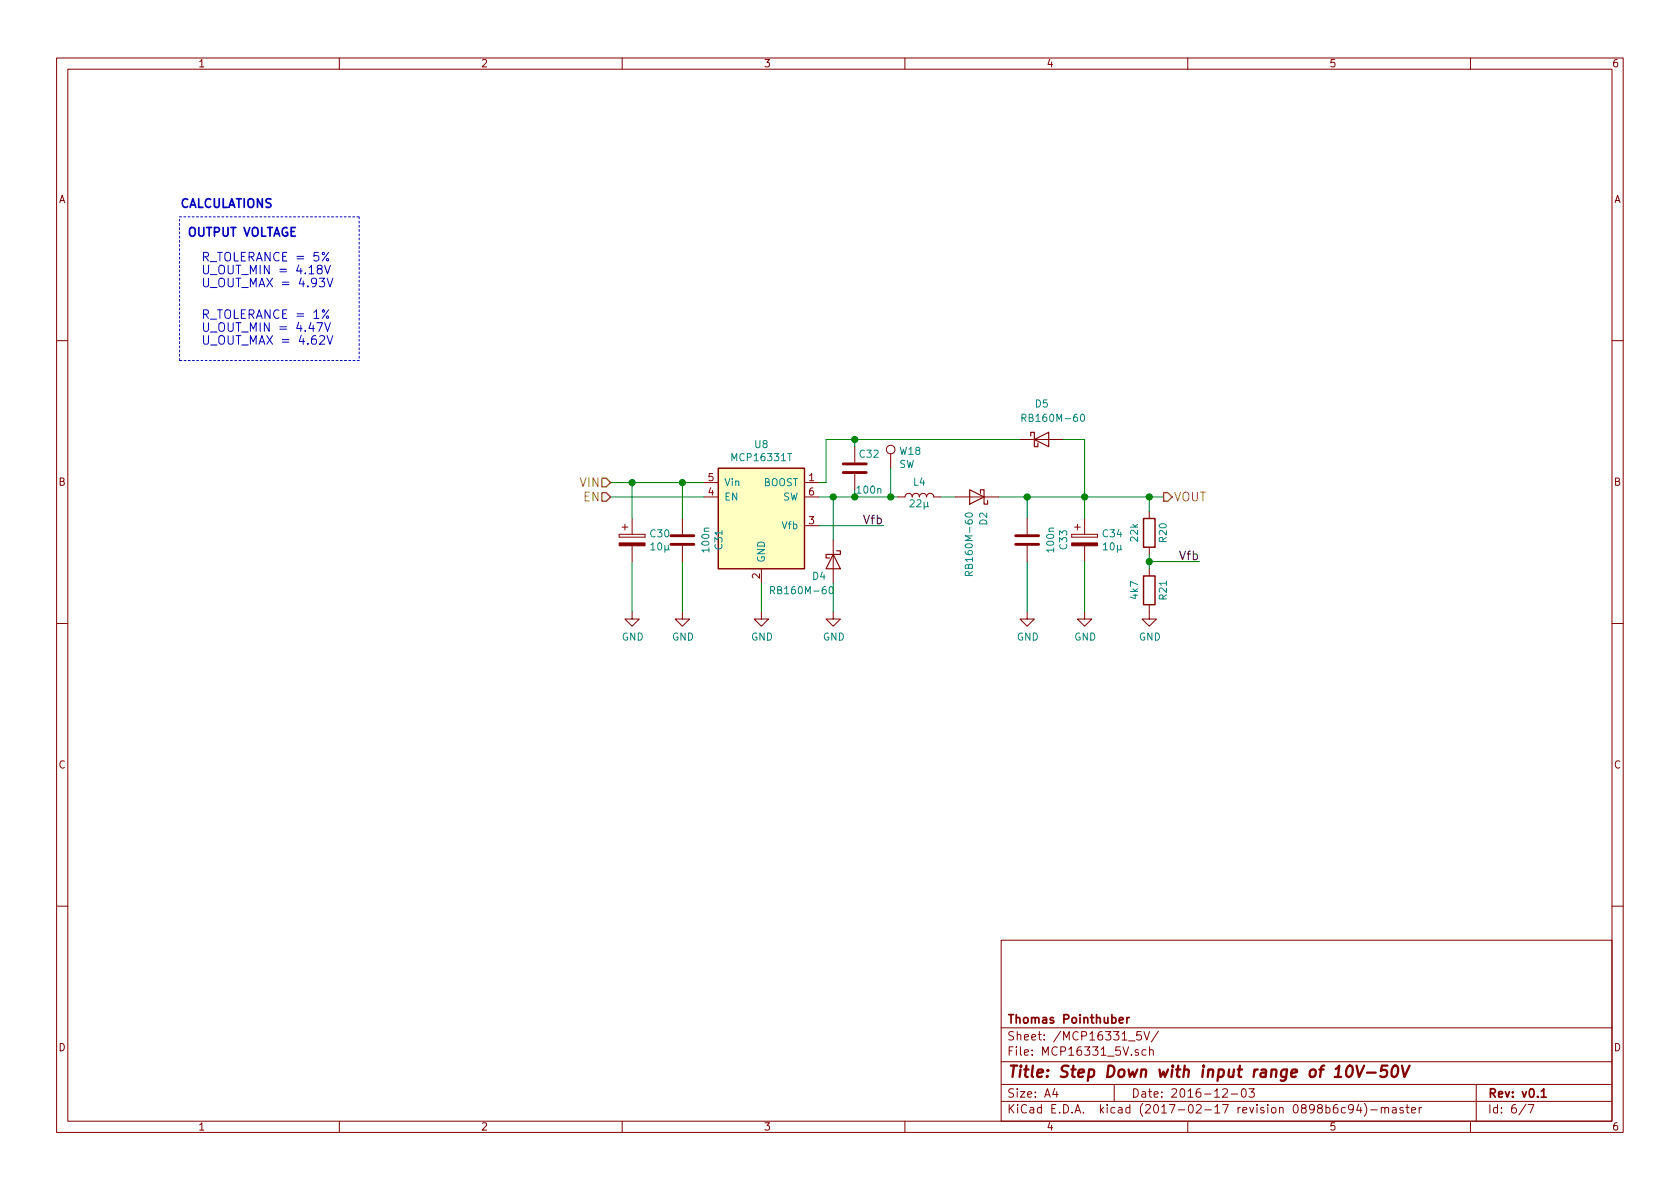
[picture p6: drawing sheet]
EESchema Schematic File Version 2
LIBS:HighPower-Mechaduino-rescue
LIBS:74xgxx
LIBS:74xx
LIBS:ac-dc
LIBS:actel
LIBS:adc-dac
LIBS:Altera
LIBS:analog_devices
LIBS:analog_switches
LIBS:atmel
LIBS:audio
LIBS:battery_management
LIBS:bbd
LIBS:brooktre
LIBS:cmos4000
LIBS:cmos_ieee
LIBS:conn
LIBS:contrib
LIBS:cypress
LIBS:dc-dc
LIBS:device
LIBS:digital-audio
LIBS:diode
LIBS:display
LIBS:dsp
LIBS:elec-unifil
LIBS:ESD_Protection
LIBS:ftdi
LIBS:gennum
LIBS:graphic
LIBS:hc11
LIBS:intel
LIBS:interface
LIBS:ir
LIBS:Lattice
LIBS:linear
LIBS:logo
LIBS:maxim
LIBS:memory
LIBS:microchip
LIBS:microchip_dspic33dsc
LIBS:microchip_pic10mcu
LIBS:microchip_pic12mcu
LIBS:microchip_pic16mcu
LIBS:microchip_pic18mcu
LIBS:microchip_pic32mcu
LIBS:microcontrollers
LIBS:motor_drivers
LIBS:motorola
LIBS:motors
LIBS:msp430
LIBS:nordicsemi
LIBS:nxp_armmcu
LIBS:onsemi
LIBS:opto
LIBS:Oscillators
LIBS:philips
LIBS:power
LIBS:powerint
LIBS:Power_Management
LIBS:pspice
LIBS:references
LIBS:regul
LIBS:relays
LIBS:rfcom
LIBS:sensors
LIBS:silabs
LIBS:siliconi
LIBS:stm8
LIBS:stm32
LIBS:supertex
LIBS:switches
LIBS:texas
LIBS:transf
LIBS:transistors
LIBS:ttl_ieee
LIBS:valves
LIBS:video
LIBS:Worldsemi
LIBS:Xicor
LIBS:xilinx
LIBS:Zilog
LIBS:a4955glptr-t
LIBS:lm75bd
LIBS:mechanical
LIBS:HighPower-Mechaduino-cache
EELAYER 26 0
EELAYER END
$Descr A4 11693 8268
encoding utf-8
Sheet 6 7
Title "Step Down with input range of 10V-50V"
Date "2016-12-03"
Rev "v0.1"
Comp "Thomas Pointhuber"
Comment1 ""
Comment2 ""
Comment3 ""
Comment4 ""
$EndDescr
$Comp
L MCP16301 U8
U 1 1
P 5300 3650
F 0 "U8" H 5300 4217 50  0000 C CNN
F 1 "MCP16331T" H 5300 4126 50  0000 C CNN
F 2 "TO_SOT_Packages_SMD:SOT-23-6" H 5300 3150 50  0001 C CNN
F 3 "http://ww1.microchip.com/downloads/en/DeviceDoc/20005308B.pdf" H 5000 4200 50  0001 C CNN
F 4 "MCP16331T-E/CHCT-ND" H 5300 3650 60  0001 C CNN "Digi-Key Part Number"
F 5 "1" H 5300 3650 60  0001 C CNN "Digi-Key Minimum Quantity"
	1    5300 3650
	1    0    0    -1  
$EndComp
$Comp
L GND #PWR097
U 1 1
P 5300 4250
F 0 "#PWR097" H 5300 4000 50  0001 C CNN
F 1 "GND" H 5305 4077 50  0000 C CNN
F 2 "" H 5300 4250 50  0000 C CNN
F 3 "" H 5300 4250 50  0000 C CNN
	1    5300 4250
	1    0    0    -1  
$EndComp
Wire Wire Line
	5300 4050 5300 4250
$Comp
L CP C30
U 1 1
P 4400 3750
F 0 "C30" H 4518 3796 50  0000 L CNN
F 1 "10µ" H 4518 3705 50  0000 L CNN
F 2 "Capacitors_SMD_local:c_elec_6.6x5.8" H 4438 3600 50  0001 C CNN
F 3 "http://www.chemi-con.co.jp/cgi-bin/CAT_DB/SEARCH/cat_db_al.cgi?e=e&j=p&pdfname=hxb" H 4400 3750 50  0001 C CNN
F 4 "565-4191-1-ND" H 4400 3750 60  0001 C CNN "Digi-Key Part Number"
F 5 "1" H 4400 3750 60  0001 C CNN "Digi-Key Minimum Quantity"
	1    4400 3750
	1    0    0    -1  
$EndComp
$Comp
L GND #PWR098
U 1 1
P 4750 4250
F 0 "#PWR098" H 4750 4000 50  0001 C CNN
F 1 "GND" H 4755 4077 50  0000 C CNN
F 2 "" H 4750 4250 50  0000 C CNN
F 3 "" H 4750 4250 50  0000 C CNN
	1    4750 4250
	1    0    0    -1  
$EndComp
$Comp
L GND #PWR099
U 1 1
P 4400 4250
F 0 "#PWR099" H 4400 4000 50  0001 C CNN
F 1 "GND" H 4405 4077 50  0000 C CNN
F 2 "" H 4400 4250 50  0000 C CNN
F 3 "" H 4400 4250 50  0000 C CNN
	1    4400 4250
	1    0    0    -1  
$EndComp
Wire Wire Line
	4400 3900 4400 4250
Wire Wire Line
	5700 3450 6250 3450
Wire Wire Line
	5700 3350 5750 3350
Wire Wire Line
	5750 3050 7100 3050
$Comp
L CP C34
U 1 1
P 7550 3750
F 0 "C34" H 7668 3796 50  0000 L CNN
F 1 "10µ" H 7668 3705 50  0000 L CNN
F 2 "Capacitors_SMD_local:c_elec_6.6x5.8" H 7588 3600 50  0001 C CNN
F 3 "http://www.chemi-con.co.jp/cgi-bin/CAT_DB/SEARCH/cat_db_al.cgi?e=e&j=p&pdfname=hxb" H 7550 3750 50  0001 C CNN
F 4 "565-4191-1-ND" H 7550 3750 60  0001 C CNN "Digi-Key Part Number"
F 5 "1" H 7550 3750 60  0001 C CNN "Digi-Key Minimum Quantity"
	1    7550 3750
	1    0    0    -1  
$EndComp
$Comp
L GND #PWR0100
U 1 1
P 7150 4250
F 0 "#PWR0100" H 7150 4000 50  0001 C CNN
F 1 "GND" H 7155 4077 50  0000 C CNN
F 2 "" H 7150 4250 50  0000 C CNN
F 3 "" H 7150 4250 50  0000 C CNN
	1    7150 4250
	1    0    0    -1  
$EndComp
$Comp
L GND #PWR0101
U 1 1
P 7550 4250
F 0 "#PWR0101" H 7550 4000 50  0001 C CNN
F 1 "GND" H 7555 4077 50  0000 C CNN
F 2 "" H 7550 4250 50  0000 C CNN
F 3 "" H 7550 4250 50  0000 C CNN
	1    7550 4250
	1    0    0    -1  
$EndComp
Wire Wire Line
	7150 3900 7150 4250
Wire Wire Line
	7550 3900 7550 4250
$Comp
L R R20
U 1 1
P 8000 3700
F 0 "R20" V 7900 3700 50  0000 C CNN
F 1 "22k" V 8100 3700 50  0000 C CNN
F 2 "Resistors_SMD:R_0603" V 7930 3700 50  0001 C CNN
F 3 "" H 8000 3700 50  0000 C CNN
F 4 "311-22.0KHRCT-ND" H 8000 3700 60  0001 C CNN "Digi-Key Part Number"
F 5 "1" H 8000 3700 60  0001 C CNN "Digi-Key Minimum Quantity"
	1    8000 3700
	-1   0    0    1   
$EndComp
$Comp
L R R21
U 1 1
P 8000 4100
F 0 "R21" V 7900 4100 50  0000 C CNN
F 1 "4k7" V 8100 4100 50  0000 C CNN
F 2 "Resistors_SMD:R_0603" V 7930 4100 50  0001 C CNN
F 3 "" H 8000 4100 50  0000 C CNN
F 4 "311-4.70KHRCT-ND" H 8000 4100 60  0001 C CNN "Digi-Key Part Number"
F 5 "1" H 8000 4100 60  0001 C CNN "Digi-Key Minimum Quantity"
	1    8000 4100
	-1   0    0    1   
$EndComp
$Comp
L GND #PWR0102
U 1 1
P 8000 4250
F 0 "#PWR0102" H 8000 4000 50  0001 C CNN
F 1 "GND" H 8005 4077 50  0000 C CNN
F 2 "" H 8000 4250 50  0000 C CNN
F 3 "" H 8000 4250 50  0000 C CNN
	1    8000 4250
	1    0    0    -1  
$EndComp
Wire Wire Line
	5700 3650 6150 3650
$Comp
L D_Schottky D4
U 1 1
P 5800 3900
F 0 "D4" V 5900 3750 50  0000 L CNN
F 1 "RB160M-60" V 6000 3450 50  0000 L CNN
F 2 "Diodes_SMD:SOD-123" H 5800 3900 50  0001 C CNN
F 3 "" H 5800 3900 50  0000 C CNN
	1    5800 3900
	0    1    1    0   
$EndComp
Wire Wire Line
	5800 3750 5800 3450
Connection ~ 5800 3450
$Comp
L GND #PWR0103
U 1 1
P 5800 4250
F 0 "#PWR0103" H 5800 4000 50  0001 C CNN
F 1 "GND" H 5805 4077 50  0000 C CNN
F 2 "" H 5800 4250 50  0000 C CNN
F 3 "" H 5800 4250 50  0000 C CNN
	1    5800 4250
	1    0    0    -1  
$EndComp
Wire Wire Line
	5800 4250 5800 4050
$Comp
L D_Schottky D5
U 1 1
P 7250 3050
F 0 "D5" H 7200 3300 50  0000 L CNN
F 1 "RB160M-60" H 7100 3200 50  0000 L CNN
F 2 "Diodes_SMD:SOD-123" H 7250 3050 50  0001 C CNN
F 3 "" H 7250 3050 50  0000 C CNN
	1    7250 3050
	1    0    0    -1  
$EndComp
Wire Wire Line
	7400 3050 7550 3050
Wire Wire Line
	7550 3050 7550 3600
Wire Wire Line
	6950 3450 8100 3450
Wire Wire Line
	7150 3450 7150 3600
Connection ~ 7550 3450
Connection ~ 7150 3450
Text HLabel 8100 3450 2    60   Output ~ 0
VOUT
Wire Wire Line
	4250 3350 4900 3350
Wire Wire Line
	4400 3350 4400 3600
Connection ~ 4750 3350
Wire Wire Line
	4900 3450 4250 3450
Connection ~ 4400 3350
Text HLabel 4250 3350 0    60   Input ~ 0
VIN
Text HLabel 4250 3450 0    60   Input ~ 0
EN
$Comp
L TEST_1P W18
U 1 1
P 6200 3250
F 0 "W18" H 6258 3370 50  0000 L CNN
F 1 "SW" H 6258 3279 50  0000 L CNN
F 2 "Measurement_Points:Measurement_Point_Round-SMD-Pad_Small" H 6400 3250 50  0001 C CNN
F 3 "" H 6400 3250 50  0000 C CNN
	1    6200 3250
	1    0    0    -1  
$EndComp
Text Notes 1250 1450 0    60   ~ 12
CALCULATIONS
Text Notes 1400 2000 0    60   ~ 0
R_TOLERANCE = 5%\nU_OUT_MIN = 4.18V\nU_OUT_MAX = 4.93V
Text Notes 1400 2400 0    60   ~ 0
R_TOLERANCE = 1%\nU_OUT_MIN = 4.47V\nU_OUT_MAX = 4.62V
Text Notes 1300 1650 0    60   ~ 12
OUTPUT VOLTAGE
Wire Notes Line
	1250 1500 2500 1500
Wire Notes Line
	2500 1500 2500 2500
Wire Notes Line
	2500 2500 1250 2500
Wire Notes Line
	1250 2500 1250 1500
$Comp
L L L4
U 1 1
P 6400 3450
F 0 "L4" V 6500 3450 50  0000 C CNN
F 1 "22µ" V 6350 3450 50  0000 C CNN
F 2 "Inductors_local:Inductor_Würth_WE-PD2_4532" V 6498 3450 50  0001 C CNN
F 3 "http://katalog.we-online.de/pbs/datasheet/744773122.pdf" V 6498 3450 50  0001 C CNN
F 4 "732-1258-1-ND" H 6400 3450 60  0001 C CNN "Digi-Key Part Number"
F 5 "1" H 6400 3450 60  0001 C CNN "Digi-Key Minimum Quantity"
	1    6400 3450
	0    -1   -1   0   
$EndComp
$Comp
L D_Schottky D2
U 1 1
P 6800 3450
F 0 "D2" V 6750 3550 50  0000 L CNN
F 1 "RB160M-60" V 6850 3550 50  0000 L CNN
F 2 "Diodes_SMD:SOD-123" H 6800 3450 50  0001 C CNN
F 3 "http://rohmfs.rohm.com/en/products/databook/datasheet/discrete/diode/schottky_barrier/rb160m-60.pdf" H 6800 3450 50  0001 C CNN
F 4 "RB160M-90DKR-ND" H 6800 3450 60  0001 C CNN "Digi-Key Part Number"
F 5 "1" H 6800 3450 60  0001 C CNN "Digi-Key Minimum Quantity"
	1    6800 3450
	-1   0    0    1   
$EndComp
Wire Wire Line
	8000 3550 8000 3450
Connection ~ 8000 3450
Wire Wire Line
	8000 3850 8000 3950
Wire Wire Line
	8000 3900 8350 3900
Connection ~ 8000 3900
Text Label 6150 3650 2    60   ~ 0
Vfb
Text Label 8350 3900 2    60   ~ 0
Vfb
Wire Wire Line
	4750 3900 4750 4250
$Comp
L C C31
U 1 1
P 4750 3750
F 0 "C31" V 5002 3750 50  0000 C CNN
F 1 "100n" V 4911 3750 50  0000 C CNN
F 2 "Capacitors_SMD:C_0603" H 4788 3600 50  0001 C CNN
F 3 "" H 4750 3750 50  0000 C CNN
F 4 "311-1343-1-ND" H 4750 3750 60  0001 C CNN "Digi-Key Part Number"
F 5 "1" H 4750 3750 60  0001 C CNN "Digi-Key Minimum Quantity"
	1    4750 3750
	1    0    0    -1  
$EndComp
$Comp
L C C33
U 1 1
P 7150 3750
F 0 "C33" V 7402 3750 50  0000 C CNN
F 1 "100n" V 7311 3750 50  0000 C CNN
F 2 "Capacitors_SMD:C_0603" H 7188 3600 50  0001 C CNN
F 3 "" H 7150 3750 50  0000 C CNN
F 4 "311-1343-1-ND" H 7150 3750 60  0001 C CNN "Digi-Key Part Number"
F 5 "1" H 7150 3750 60  0001 C CNN "Digi-Key Minimum Quantity"
	1    7150 3750
	1    0    0    -1  
$EndComp
Wire Wire Line
	4750 3600 4750 3350
$Comp
L C C32
U 1 1
P 5950 3250
F 0 "C32" H 6050 3350 50  0000 C CNN
F 1 "100n" H 6050 3100 50  0000 C CNN
F 2 "Capacitors_SMD:C_0603" H 5988 3100 50  0001 C CNN
F 3 "" H 5950 3250 50  0000 C CNN
F 4 "311-1343-1-ND" H 5950 3250 60  0001 C CNN "Digi-Key Part Number"
F 5 "1" H 5950 3250 60  0001 C CNN "Digi-Key Minimum Quantity"
	1    5950 3250
	1    0    0    -1  
$EndComp
Wire Wire Line
	5750 3350 5750 3050
Wire Wire Line
	5950 3450 5950 3400
Connection ~ 5950 3450
Wire Wire Line
	5950 3100 5950 3050
Connection ~ 5950 3050
Wire Wire Line
	6200 3250 6200 3450
Connection ~ 6200 3450
Wire Wire Line
	6650 3450 6550 3450
$EndSCHEMATC
